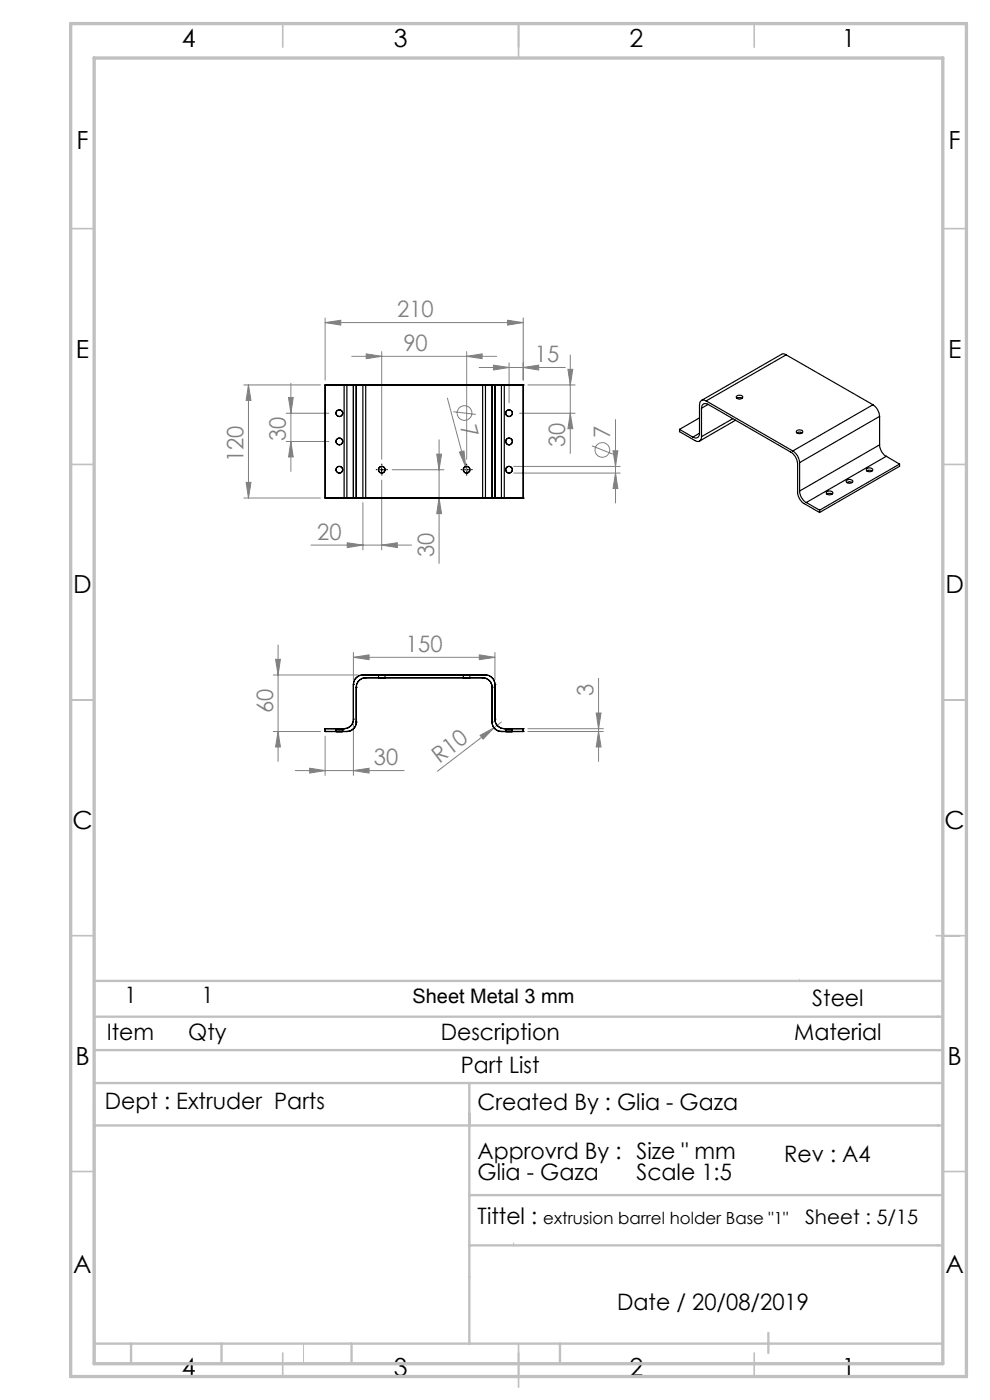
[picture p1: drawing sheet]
<svg xmlns="http://www.w3.org/2000/svg" width="210mm" height="297mm" viewBox="0 0 210 297" stroke-linecap="round" stroke-linejoin="round" font-family="sans-serif">
<g fill="none" stroke="#808080" stroke-width=".21">
<path d="M69 68.4l3.3-.5v1.1zM69 67.4v13.2M69 68.4h42M74.6 75.6h30.7M77.7 75.1l3.3 .5-3.3 .5zM81 74.6v22.8M99 75.6l3.3-.5v1zM99 74.6v22.8M101.6 78h18.3M104.7 77.5l3.3 .5-3.3 .5zM107.7 67.9l3.3 .5-3.3 .6zM108 77v8.4"/>
<path d="M111 78l3.3-.5v1zM111 67.4v13.2M120.5 78.3h1l-.5 3.4zM121 75.3v20.9M51.7 81.7h16.3M52.7 81.7l.5 3.2h-1zM52.7 81.7v24M60.7 87.7h9.1M60.7 93.7h9.1M61.2 84.3h1l-.5 3.4zM61.7 93.7l.5 3.2h-1zM61.7 81.3v18.7"/>
<path d="M83.2 99.7h11M92.6 96.3h1.1l-.6 3.4zM93.1 93.3v26.2M94.9 84.5l3.9 14.5M96.2 87.3l4.7 .6M97.4 95.9l1-.2 .4 3.3zM98.8 99l.4 1.3M109 99h22.6M110.2 87.7h11.8M112 81.7h10M121 87.7l.5 3.2h-1zM125.6 94.6l4.4 1.7"/>
<path d="M130 95.6h1.1l-.5 3.4zM130.6 89v17.7M51.7 105.7h16.3M52.2 102.3h1l-.5 3.4zM66 115.6h21.3M73.7 115.1l3.3 .5-3.3 .6zM77 106.6v10.1M81 115.6l3.3-.5v1.1zM81 101.8v14.9M93.1 105.7l.6 3.3h-1.1zM109 100.4h22.6M130.6 100.4l.5 3.2h-1.1z"/>
<path d="M58.5 139.9h1l-.5 3.3zM59 136.8v24.7M75 139.4l3.3-.5v1zM75 138.4v5.8M75 139.4h30M101.7 138.9l3.3 .5-3.3 .5zM105 138.4v5.8M58 155.2h10M58 143.2h18M59 155.2l.5 3.3h-1zM69 156.2v8.3M75 153.6v10.9"/>
<path d="M101.8 156l3-1.6-2.3 2.4zM104.8 154.4l-12 9.2M106.4 153.2l-1.6 1.2M112 154.6h16M112 155.2h16M126.5 151.3h1l-.5 3.3zM127 155.2l.5 3.3h-1zM127 143.9v17.6M62.6 163.5h23.1M65.7 163l3.3 .5-3.3 .5zM75 163.5l3.3-.5v1z"/>
<circle cx="98.5" cy="87.6" r="1.55"/>
<circle cx="127.8" cy="95.5" r="1.55"/>
</g>
<path d="M80 99.6h-.2M81 98.6v-.2M82 99.6h.2M98 99.6h-.2M99 98.6v-.2M100 99.6h.2M81 100.6v.2M99 100.6v.2" fill="none" stroke="#000" stroke-width=".21" stroke-dasharray="15.2 1.3 1.3 1.3"/>
<path d="M80.5 99.7h1M81 99.2v1M98.5 99.7h1M99 99.2v1" fill="none" stroke="#000" stroke-width=".21"/>
<path d="M169.6 207.8l.2 .3M99.6 229.8v23.7M108.9 263.7v.7M64.4 285v4.3" fill="none" stroke="#c0c0c0" stroke-width=".21"/>
<g fill="none" stroke="#c0c0c0" stroke-width=".35">
<path d="M60 5v5M110 5v7.3M160 5v5M15 48.5h5M200 48.5h5M15 98.5h5M200 98.5h5M15 148.5h5M200 148.5h5M15 198.5h5M198.6 198.5h6.4M15 248.5h5"/>
<path d="M200 248.5h5M60 287v5M110 285v9.3M160 287v5"/>
</g>
<g fill="none" stroke="#c0c0c0" stroke-width=".5">
<path d="M20 215.7h180M20 208.1h180M20 229.8h180M20 234v55.3M20 238.8h180M20 222.8h180M99.6 229.8v55.2M99.6 253.5h100.4M99.6 264.2h100.4M20 285h180M27.8 285v4.3M47 285v4.3"/>
<path d="M74.6 285v4.3M118.8 285v4.3M163 282.8v4.2"/>
</g>
<path d="M15 5h190v287h-190zM20 12.3h180v277h-180z" fill="none" stroke="#c0c0c0" stroke-width=".7"/>
<g fill="#808080">
<path d="M97.4 95.9l1-.2 .4 3.3z"/>
<path d="M101.8 156l3-1.6-2.3 2.4z"/>
<path d="M75 163.5l3.3-.5v1zM65.7 163l3.3 .5-3.3 .5zM81 115.6l3.3-.5v1.1zM73.7 115.1l3.3 .5-3.3 .6zM99 75.6l3.3-.5v1zM77.7 75.1l3.3 .5-3.3 .5z"/>
<path d="M69 68.4l3.3-.5v1.1zM107.7 67.9l3.3 .5-3.3 .6zM104.7 77.5l3.3 .5-3.3 .5zM111 78l3.3-.5v1z"/>
<path d="M75 139.4l3.3-.5v1zM101.7 138.9l3.3 .5-3.3 .5z"/>
<path d="M52.7 81.7l.5 3.2h-1zM52.2 102.3h1l-.5 3.4z"/>
<path d="M126.5 151.3h1l-.5 3.3zM127 155.2l.5 3.3h-1zM58.5 139.9h1l-.5 3.3zM59 155.2l.5 3.3h-1zM130 95.6h1.1l-.5 3.4zM130.6 100.4l.5 3.2h-1.1zM92.6 96.3h1.1l-.6 3.4zM93.1 105.7l.6 3.3h-1.1zM61.2 84.3h1l-.5 3.4zM61.7 93.7l.5 3.2h-1z"/>
<path d="M120.5 78.3h1l-.5 3.4zM121 87.7l.5 3.2h-1z"/>
</g>
<g fill="none" stroke="#000" stroke-width=".25">
<path d="M166.8 75.3l-.6-.2-.4 .1-17 9.7M166.8 75.3l-17 9.8M166.8 75.3l18.4 10.6M69 81.7v24M69 81.7h4.6M69 81.7h.1M73.6 81.7h2M73.6 81.7v24M75 81.7h-2v24h2M75 81.7h2M75 81.7h.1M75 81.7v24"/>
<path d="M75.6 81.7h2v24h-2M75.6 81.7v24M75.6 81.7h.1M77 81.7h26M77 81.7v24M103 81.7h2M103 81.7v24M104.4 81.7h2M104.4 81.7h-2v24h2M104.4 81.7h.1M104.4 81.7v24M105 81.7h2v24h-2"/>
<path d="M105 81.7v24M105 81.7h.1M106.4 81.7h4.6M106.4 81.7v24M111 81.7h.1M111 81.7v24M144.1 91.1v.5l3.3 1.8a.85 .85 0 0 0 1 .2 .85 .85 0 0 0 .4-1M144.1 91.1l2.9 1.6M148.4 91.9a.88 .88 0 0 1-.4 .9 .88 .88 0 0 1-1-.1M148.4 88.6l-4.3 2.5M148.4 91.9l-1.4 .8M148.8 86.6v6"/>
<path d="M149.8 85.1a.86 .86 0 0 0-1-.1 .86 .86 0 0 0-.4 .9v6M149.8 85.1l18.4 10.6M150.2 85.8l17.9 10.4a3.4 3.4 0 0 1 1.1 2.2v6a2.97 2.97 0 0 0 1.4 2.5l3.2 1.8M150.2 85.8a.86 .86 0 0 0-1-.1 .86 .86 0 0 0-.4 .9M150.2 85.8l-1.4 .8M155.4 88.8l-6.6 3.8M156 89.1l-7.6 4.5M156.2 84.1l.4-.2a.55 .55 0 0 1 .7 0 .55 .55 0 0 1 .2 .6 .74 .74 0 0 1-.8 .2 .74 .74 0 0 1-.5-.6zM156.3 84.5l.3-.2 .8 .2M168.2 95.7l.2 .1a3.1 3.1 0 0 1 1.2 2.3M169 91.4l.4-.2a.52 .52 0 0 1 .6 0 .52 .52 0 0 1 .2 .6l-.4 .2a.53 .53 0 0 1-.6 0 .53 .53 0 0 1-.2-.6zM169.1 91.8l.3-.1 .7 .1"/>
<path d="M169.6 98.1v6.1M183.9 99.9l.3-.1 .8 .1M183.9 99.4l.2-.1a.56 .56 0 0 1 .7-.1 .56 .56 0 0 1 .2 .7 .72 .72 0 0 1-1.2-.3zM185.2 85.9a3.2 3.2 0 0 1 1.4 2.4M185.2 85.9l-17 9.8M186.6 94.4a2.97 2.97 0 0 0 1.4 2.4M186.6 88.3l-17 9.8M186.6 88.3v6.1M186.6 94.4l-17 9.8M188 96.8l-17 9.8M188 96.8l2.8 1.7M190.8 98.5l-17 9.7"/>
<path d="M190.8 98.5v.4l-17 9.8M69 105.7h4.6M69 105.7h.1M73.6 105.7h2M75 105.7h2M75 105.7h.1M75.6 105.7h.1M77 105.7h26M103 105.7h2M104.4 105.7h2M104.4 105.7h.1M105 105.7h.1"/>
<path d="M106.4 105.7h4.6M111 105.7h.1M169.6 104.2a2.97 2.97 0 0 0 1.4 2.4M171 106.6l2.8 1.6M173.8 108.2v.5M175.4 104.3l.3-.1a.55 .55 0 0 1 .7 0 .55 .55 0 0 1 .2 .6 .74 .74 0 0 1-.8 .2 .74 .74 0 0 1-.5-.6zM175.4 104.8l.3-.1 .8 .1M179.5 102l.1-.1a.75 .75 0 0 1 1.3 .3 .74 .74 0 0 1-.8 .4 .74 .74 0 0 1-.6-.6zM179.6 102.4a.98 .98 0 0 1 1.2 0M69 154.6h.1M69 155.2h.1M69 154.6h4"/>
<path d="M69 155.2h4.6M69 154.6v.6M71.3 154.6h1.4zM71.3 155.2h1.4zM71.3 154.6v.6M72.7 154.6v.6M73 154.6h.1M73.6 155.2h.1M75 152.6h.1M75 145.2h.1M75 152.6a1.99 1.99 0 0 1-2 2M75 145.2v7.4"/>
<path d="M75.6 153.2h.1M75.6 145.8h.1M75.6 153.2a1.99 1.99 0 0 1-2 2M75.6 145.8v7.4M77 143.2h.1M77 143.2a2.05 2.05 0 0 0-2 2M77 143.2h26M77.6 143.8h.1M77.6 143.8a2.05 2.05 0 0 0-2 2M77.6 143.8h24.8M80.3 143.2h1.4zM80.3 143.8h1.4z"/>
<path d="M80.3 143.2v.6M81.7 143.2v.6M98.3 143.2h1.4zM98.3 143.8h1.4zM98.3 143.2v.6M99.7 143.2v.6M102.4 143.8h.1M102.4 143.8a2.05 2.05 0 0 1 2 2M103 143.2h.1M103 143.2a2.05 2.05 0 0 1 2 2M104.4 153.2h.1M104.4 145.8h.1"/>
<path d="M104.4 153.2a1.99 1.99 0 0 0 2 2M104.4 145.8v7.4M105 152.6h.1M105 145.2h.1M105 152.6a1.99 1.99 0 0 0 2 2M105 145.2v7.4M106.4 155.2h.1M106.4 155.2h4.6M107 154.6h.1M107 154.6h4M107.3 154.6h1.4zM107.3 155.2h1.4z"/>
<path d="M107.3 154.6v.6M108.7 154.6v.6M111 154.6h.1M111 155.2h.1M111 154.6v.6"/>
<circle cx="72" cy="99.7" r=".71"/>
<circle cx="72" cy="93.7" r=".71"/>
<circle cx="72" cy="87.7" r=".71"/>
<circle cx="72" cy="99.6" r=".71"/>
<circle cx="72" cy="93.6" r=".71"/>
<circle cx="81" cy="99.7" r=".71"/>
<circle cx="99" cy="99.6" r=".71"/>
<circle cx="108" cy="99.6" r=".71"/>
<circle cx="108" cy="93.7" r=".71"/>
<circle cx="108" cy="87.7" r=".71"/>
</g>
<g font-size="5.3">
<text x="38.5" y="9.9">4</text>
<text x="83.5" y="9.9">3</text>
<text x="133.6" y="9.9">2</text>
<text x="178.6" y="9.9">1</text>
<text x="16.2" y="31.6">F</text>
<text x="201.2" y="31.6">F</text>
<text x="16.1" y="75.9">E</text>
<text x="201.1" y="75.9">E</text>
<text x="15.5" y="125.9">D</text>
<text x="200.5" y="125.9">D</text>
<text x="15.4" y="175.9">C</text>
<text x="200.4" y="175.9">C</text>
<text x="16" y="225.9">B</text>
<text x="201" y="225.9">B</text>
<text x="15.5" y="270.1">A</text>
<text x="200.5" y="270.1">A</text>
<text x="38.5" y="291.9">4</text>
<text x="83.5" y="291.9">3</text>
<text x="133.6" y="291.9">2</text>
<text x="178.6" y="291.9">1</text>
</g>
<g font-size="4.8" fill="#808080">
<text x="84.3" y="67.3">210</text>
<text x="85.6" y="74.5">90</text>
<text x="113.5" y="76.9">15</text>
<text x="60.6" y="93.6" transform="rotate(-90 60.6 93.6)">30</text>
<text x="97.6" y="90.5" transform="rotate(75 97.6 90.5)">7</text>
<text x="119.9" y="94.9" transform="rotate(-90 119.9 94.9)">30</text>
<text x="129.4" y="92.9" transform="rotate(-90 129.4 92.9)">7</text>
<text x="51.7" y="98.1" transform="rotate(-90 51.7 98.1)">120</text>
<text x="67.3" y="114.6">20</text>
<text x="92.1" y="118.2" transform="rotate(-90 92.1 118.2)">30</text>
<text x="86.1" y="138.3">150</text>
<text x="125.9" y="147.7" transform="rotate(-90 125.9 147.7)">3</text>
<text x="57.9" y="151.3" transform="rotate(-90 57.9 151.3)">60</text>
<text x="79.3" y="162.4">30</text>
<text x="93.2" y="162" transform="rotate(-38 93.2 162)">R10</text>
</g>
<g font-size="4.8">
<text x="26.4" y="212.7">1</text>
<text x="42.7" y="212.7">1</text>
<text x="172.3" y="213.5">Steel</text>
<text x="22.7" y="220.7">Item</text>
<text x="39.9" y="220.7">Qty</text>
<text x="93.5" y="220.7">Description</text>
<text x="168.5" y="220.7">Material</text>
<text x="97.8" y="227.5">Part List</text>
<text x="22.2" y="235.4">Dept : Extruder Parts</text>
<text x="101.3" y="235.5">Created By : Glia - Gaza</text>
<text x="101.3" y="245.8">Approvrd By : Size &quot; mm</text>
<text x="101.3" y="250.3">Glia - Gaza</text>
<text x="135" y="250.3">Scale 1:5</text>
<text x="166.3" y="246.5">Rev : A4</text>
<text x="101.3" y="259.7">Tittel :</text>
<text x="130.9" y="277.8">Date / 20/08/2019</text>
</g>
<g font-size="4.2">
<text x="87.5" y="212.8">Sheet Metal 3 mm</text>
<text x="170.8" y="259.8">Sheet : 5/15</text>
</g>
<text font-size="3.5" x="115.2" y="259.8">extrusion barrel holder Base &quot;1&quot;</text>
</svg>
